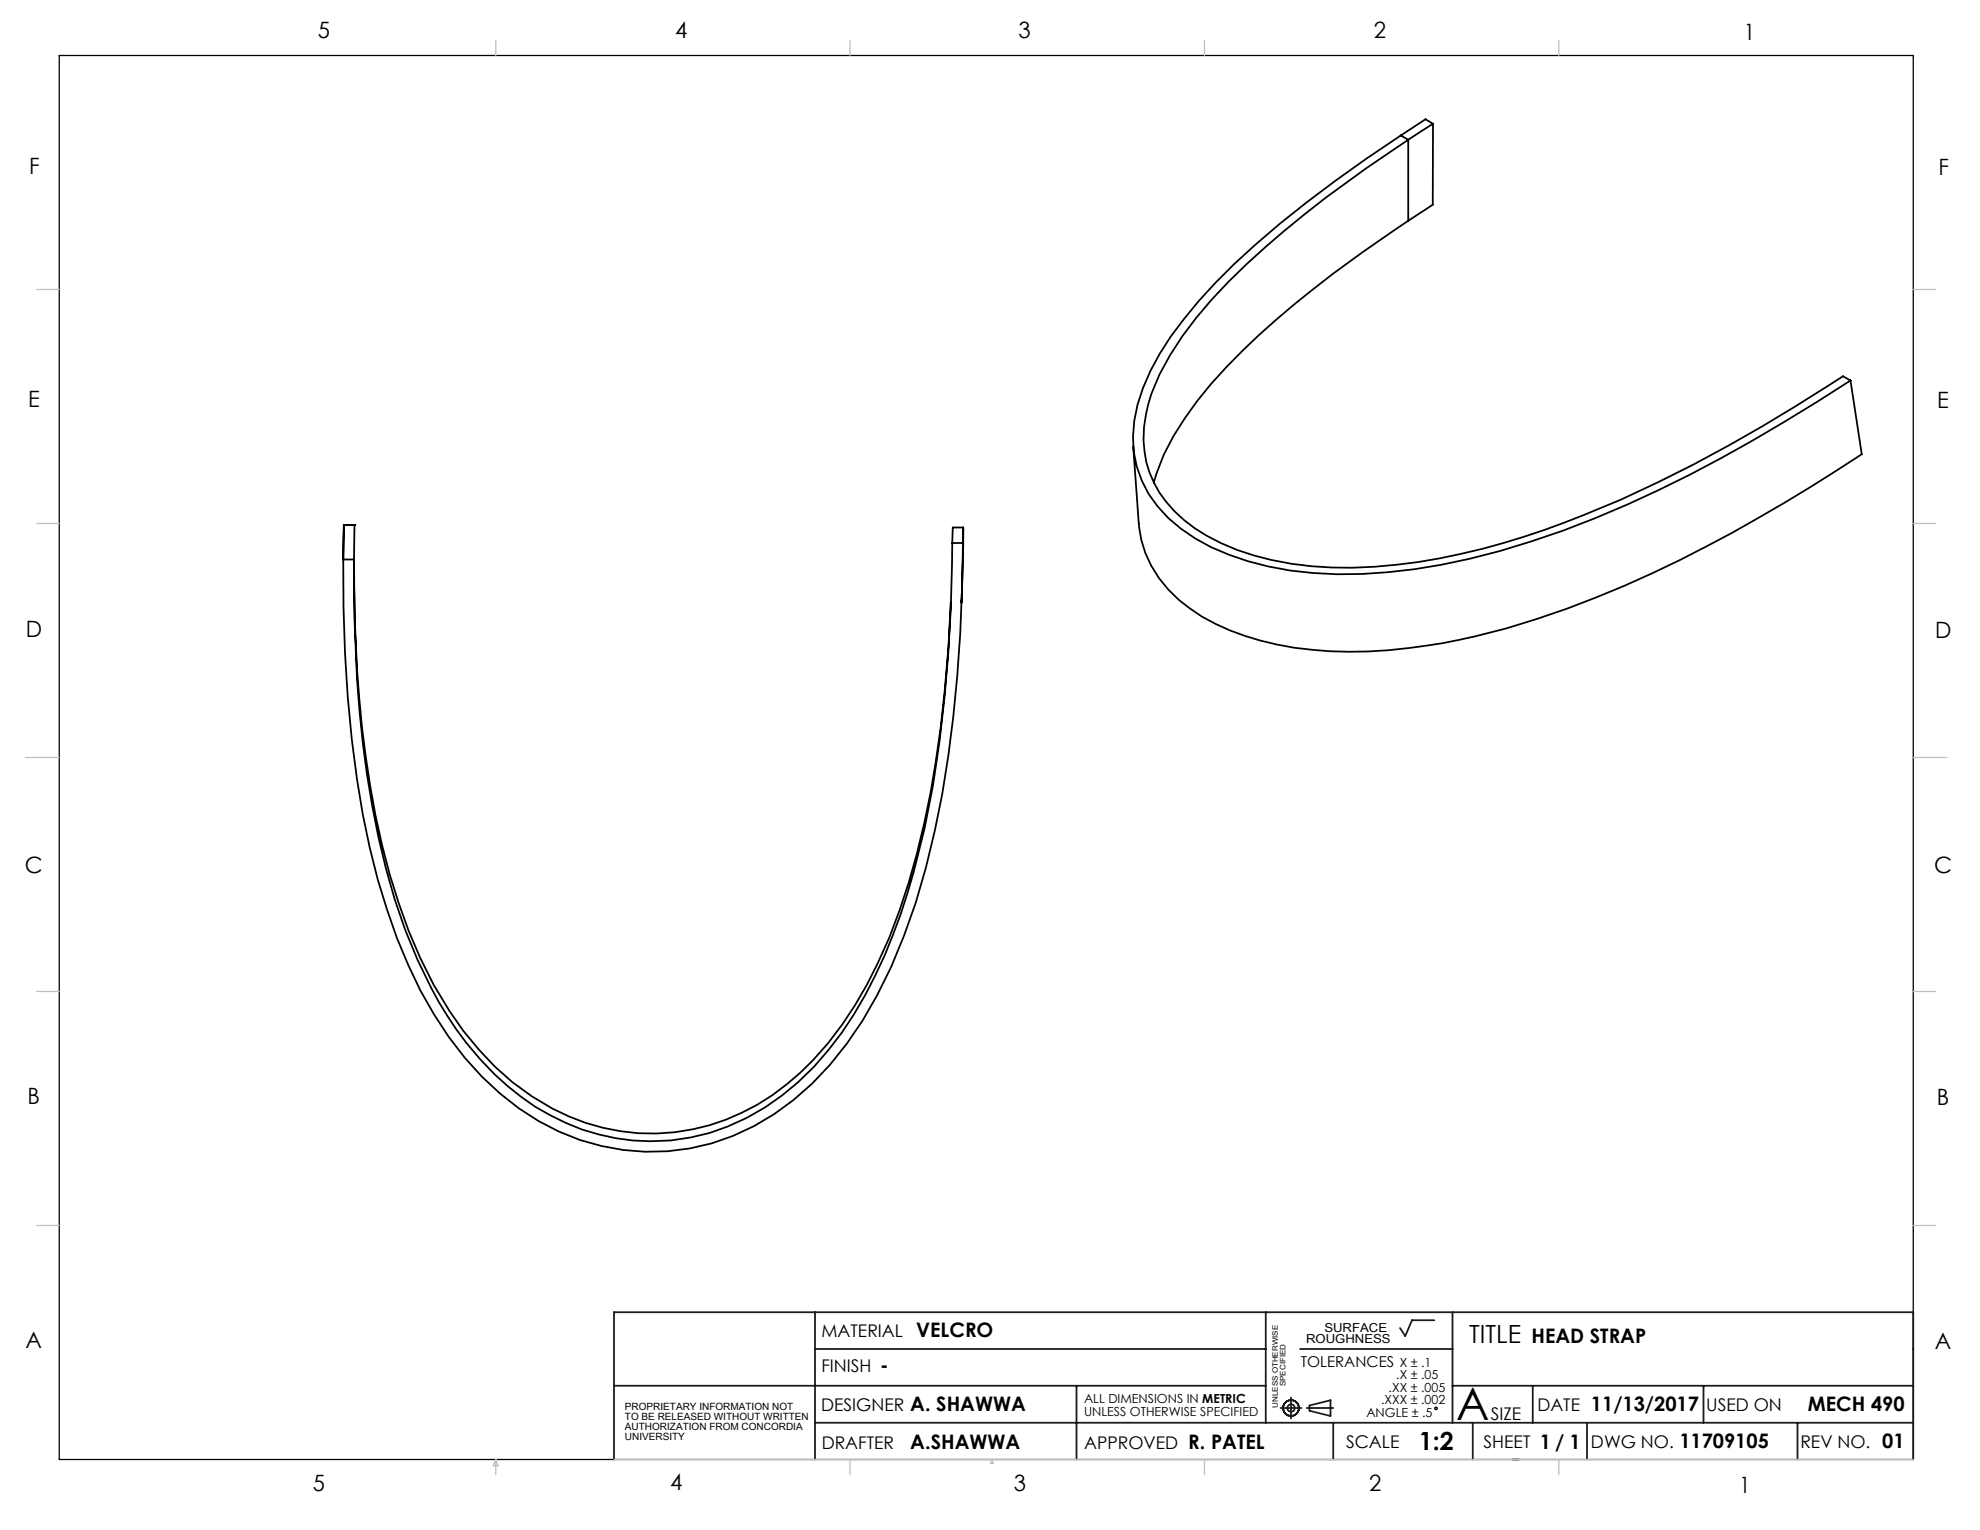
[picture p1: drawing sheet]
<svg xmlns="http://www.w3.org/2000/svg" width="279mm" height="216mm" viewBox="0 0 279 216" stroke-linecap="round" stroke-linejoin="round" font-family="sans-serif">
<g fill="none" stroke="#000" stroke-width=".18">
<path d="M8.4 7.8h261.6v198.2h-261.6z"/>
<circle cx="202.6" cy="198.7" r=".17"/>
</g>
<g fill="none" stroke="#191924" stroke-width=".25">
<path d="M86.6 195.5h92M115 185.2v20.8M115 190.4h63.6M151.9 195.5v10.5M178.6 185.2v15.6M180.7 198.7h3M182.2 197.2v3M183.4 190.4h21.6M184.4 198.7h3.7M184.8 198.3l2.9-.7v2.2l-2.9-.7zM202.4 186.3h-3.2l-.9 2.2-.7-1.1M205 185.2v15.6"/>
<path d="M205 195.5h65M216.3 195.5v5.3M240.4 195.5v5.3M86.6 206v-20.8h183.4v20.8M115 200.8h155M188.1 200.8v5.2M207.8 200.8v5.2M213.4 206h.9M223.9 200.8v5.2M253.6 200.8v5.2"/>
<circle cx="182.2" cy="198.7" r="1.11"/>
<circle cx="182.2" cy="198.7" r=".51"/>
</g>
<g fill="none" stroke="#c0c0c0" stroke-width=".18">
<path d="M70 5.7v2.1M119.9 5.7v2.1M170 5.7v2.1M220 5.7v2.1M5.2 40.9h3.2M270 40.9h3.2M5.2 73.9h3.2M270 73.9h3.2M3.6 106.9h4.8M270 106.9h4.7M5.2 139.9h3.2M270 139.9h3.2"/>
<path d="M5.2 172.9h3.2M270 172.9h3.2M70 206v2.1M70 206l.3 .8h-.7zM86.6 206h183.4M119.9 206v2.1M139.9 206l.3 .5h-.5zM170 206v2.1M220 206v2.1"/>
</g>
<g fill="none" stroke="#000" stroke-width=".25">
<path d="M197.7 19.1a170.4 170.4 0 0 0-23.5 18.2 64.4 64.4 0 0 0-10.5 12.6 24.6 24.6 0 0 0-3.8 11.7 15.7 15.7 0 0 0 6.8 13 34.1 34.1 0 0 0 15.3 5.9 67.6 67.6 0 0 0 25.4-1.7 145.2 145.2 0 0 0 35.4-14.1 286.4 286.4 0 0 0 18.3-11M197.7 19.1l1 .6M198.7 19.7a158.8 158.8 0 0 0-25.3 20 46.8 46.8 0 0 0-10.4 14.6 16.8 16.8 0 0 0-.8 12.4 17.2 17.2 0 0 0 8 8.9 37.9 37.9 0 0 0 17.7 4.5 78.5 78.5 0 0 0 24.3-3.5 154.5 154.5 0 0 0 31.7-13.7 284.3 284.3 0 0 0 16.2-9.8l1 .6M198.7 19.7v11.5M202.2 17.5l-3.5 2.2M202.2 17.5l-1-.7-3.5 2.3M202.2 17.5v11.4l-3.5 2.3M198.7 31.2a161.2 161.2 0 0 0-23.4 18.3 52.2 52.2 0 0 0-11.1 14.7l-1.4 3.9M261.1 53.7l1.6 10.4a210.6 210.6 0 0 1-37.5 20.2 100.6 100.6 0 0 1-26.3 7.1 53.2 53.2 0 0 1-23.3-1.7 24 24 0 0 1-12-8.1 14.6 14.6 0 0 1-2.9-7.7M48.4 79h1.6M48.5 74.1l-.1 4.9M50 79a181.7 181.7 0 0 0 3 36.1 87.3 87.3 0 0 0 8.2 23.9 44.2 44.2 0 0 0 13.8 15.7 29.7 29.7 0 0 0 36-1.7 44.9 44.9 0 0 0 11.3-14 88.2 88.2 0 0 0 8.2-23 174.8 174.8 0 0 0 3.7-31"/>
<path d="M50 74.1h-1.5l-.1 4.9M50 74.1h.1M50 74.1v4.9M134.4 76.6a217.1 217.1 0 0 1-2.7 34.2 100.3 100.3 0 0 1-8.2 26.9 46.7 46.7 0 0 1-13.2 16.9 29.8 29.8 0 0 1-34.8 1.6 43.9 43.9 0 0 1-14.6-16.7 87.4 87.4 0 0 1-8.4-25.8 180.6 180.6 0 0 1-2.5-34.7M134.4 76.6h1.5M135.9 76.6a213.7 213.7 0 0 1-2.9 35.4 108.2 108.2 0 0 1-7.2 24.4 53.8 53.8 0 0 1-11.2 16.5 32.1 32.1 0 0 1-26.7 9.4 33.6 33.6 0 0 1-19.9-10.4 56.8 56.8 0 0 1-12-19.5 112.5 112.5 0 0 1-6.4-28.1 212.8 212.8 0 0 1-1.2-25.3M135.9 74.4l-.2 10.7M135.9 74.4h-1.5v2.2M135.9 74.4v2.2M159.9 63l.8 10.9M135.7 84.6v.5z"/>
</g>
<text font-size="6.3" x="205.5" y="200.4">A</text>
<g font-size="3.5">
<text x="207.3" y="189.5">TITLE</text>
<text x="200.2" y="204.7">1:2</text>
</g>
<g font-size="3.2">
<text x="44.8" y="5.4">5</text>
<text x="95.3" y="5.3">4</text>
<text x="143.7" y="5.4">3</text>
<text x="193.9" y="5.4">2</text>
<text x="246.1" y="5.7">1</text>
<text x="4.1" y="24.5">F</text>
<text x="273.5" y="24.7">F</text>
<text x="4" y="57.5">E</text>
<text x="273.4" y="57.6">E</text>
<text x="3.6" y="89.8">D</text>
<text x="273.1" y="90">D</text>
<text x="3.5" y="123.1">C</text>
<text x="272.9" y="123.3">C</text>
<text x="3.9" y="155.7">B</text>
<text x="273.3" y="155.9">B</text>
<text x="3.6" y="190.2">A</text>
<text x="273" y="190.3">A</text>
<text x="44.2" y="210.4">5</text>
<text x="94.6" y="210.3">4</text>
<text x="143.1" y="210.4">3</text>
<text x="193.2" y="210.3">2</text>
<text x="245.4" y="210.6">1</text>
</g>
<g font-size="2.8">
<text x="129.3" y="188.7">VELCRO</text>
<text x="216.1" y="189.5">HEAD STRAP</text>
<text x="124.2" y="193.6">-</text>
<text x="128.5" y="199.2">A. SHAWWA</text>
<text x="224.5" y="199.2">11/13/2017</text>
<text x="255.1" y="199.2">MECH 490</text>
<text x="128.5" y="204.5">A.SHAWWA</text>
<text x="167.7" y="204.5">R. PATEL</text>
<text x="217.3" y="204.4">1 / 1</text>
<text x="237" y="204.4">11709105</text>
<text x="265.6" y="204.4">01</text>
</g>
<g font-size="2.5">
<text x="115.9" y="188.7">MATERIAL</text>
<text x="115.9" y="193.6">FINISH</text>
<text x="115.9" y="199.2">DESIGNER</text>
<text x="210.4" y="200.4">SIZE</text>
<text x="216.9" y="199.2">DATE</text>
<text x="240.8" y="199.2">USED ON</text>
<text x="115.9" y="204.5">DRAFTER</text>
<text x="153" y="204.5">APPROVED</text>
<text x="189.9" y="204.3">SCALE</text>
<text x="209.4" y="204.4">SHEET</text>
<text x="224.5" y="204.4">DWG NO.</text>
<text x="254" y="204.4">REV NO.</text>
</g>
<text font-size="2.1" x="183.6" y="192.8">TOLERANCES</text>
<g font-size="1.8">
<text x="196" y="196.4">.XX ± .005</text>
<text x="197" y="194.6">.X ± .05</text>
<text x="197.5" y="192.8">X ± .1</text>
<text x="153" y="198">ALL DIMENSIONS IN METRIC</text>
<text x="153" y="199.8">UNLESS OTHERWISE SPECIFIED</text>
<text x="192.8" y="199.9">ANGLE ± .5</text>
<text x="194.9" y="198.1">.XXX ± .002</text>
</g>
<g font-size="1.7">
<text x="184.3" y="189.6">ROUGHNESS</text>
<text x="186.9" y="187.9">SURFACE</text>
</g>
<g font-size="1.4">
<text x="88.2" y="199">PROPRIETARY INFORMATION NOT</text>
<text x="88.2" y="200.4">TO BE RELEASED WITHOUT WRITTEN</text>
<text x="88.2" y="201.8">AUTHORIZATION FROM CONCORDIA</text>
<text x="88.2" y="203.3">UNIVERSITY</text>
</g>
<g font-size="1.1">
<text x="181.4" y="195.6" transform="rotate(-90 181.4 195.6)">SPECIFIED</text>
<text x="180.3" y="198.6" transform="rotate(-90 180.3 198.6)">UNLESS OTHERWISE</text>
</g>
</svg>
